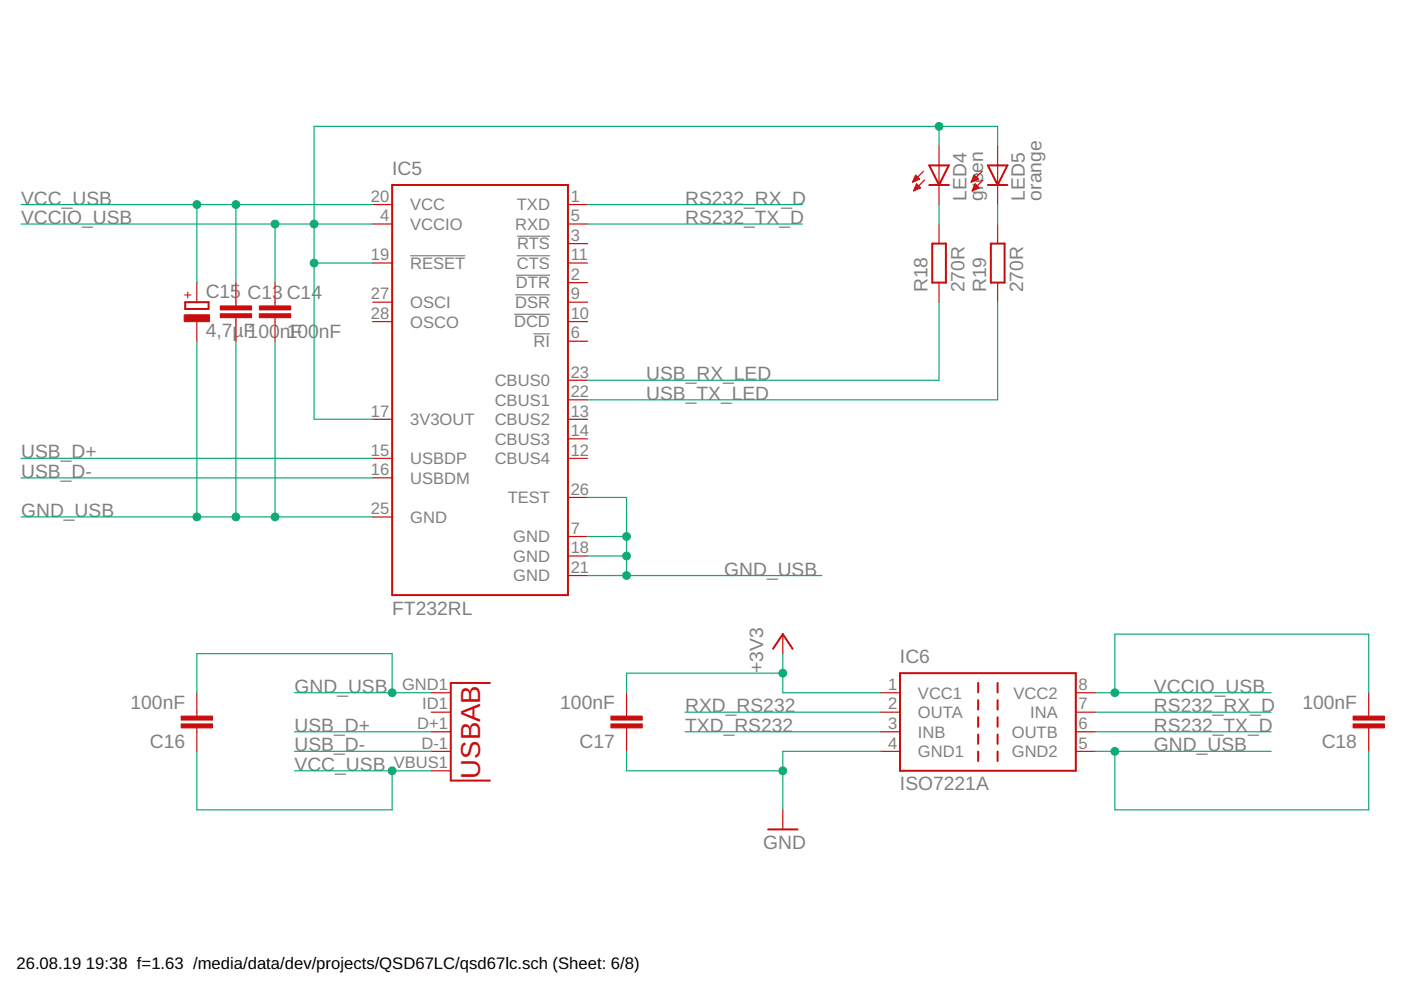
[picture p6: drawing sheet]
<svg xmlns="http://www.w3.org/2000/svg" width="297mm" height="210mm" viewBox="0 0 297 210" stroke-linecap="round" stroke-linejoin="round" font-family="sans-serif">
<path d="M87 54.2h11.7M109.4 58.4h7.2M109.6 54.2h7M109.6 50.1h7M109 66.6h7.6M109.2 62.5h7.4M113.1 70.8h3.5" fill="none" stroke="#808080" stroke-width=".25"/>
<g fill="none" stroke="#c90d0c" stroke-width=".42">
<path d="M83.1 39.2h37.3v87h-37.3zM197 39.2h4.2M197 35.1h4.2l-2.1 4.1zM209.4 39.2h4.2M209.4 35.1h4.2l-2.1 4.1zM197.7 51.6h2.9v8.3h-2.9zM210.1 51.6h2.9v8.3h-2.9zM39.3 64.1h4.9v1.4h-4.9zM163.9 137.6l2.1-3.1 2 3.1M103.9 144.8h-8.3v20.7h8.3M190.8 142.7h37.3v20.7h-37.3zM207.4 144.8v2"/>
<path d="M207.4 148.4v2.1M207.4 152.1v2M207.4 155.7v2M207.4 159.3v2.1M211.5 144.8v2M211.5 148.4v2.1M211.5 152.1v2M211.5 155.7v2M211.5 159.3v2.1M162.9 175.9h6.2"/>
</g>
<g fill="none" stroke="#c90d0c" stroke-width=".25">
<path d="M193.5 38.6h.1M193.6 38.4h.4M193.7 38.2h.8M193.8 37.9h1.1M193.9 37.7h.8M194 37.5h.5M194 39.9h1.1M194.1 39.7h.9M194.1 37.3h.2M194.1 37.1l.9 .9-1.5 .6zM194.1 39.5h.7M194.2 39.2h.4"/>
<path d="M194.3 39l-.6 1.5M194.3 39l.9 .8-1.5 .7M194.3 39h.1M195.8 36.3l-2.3 2.3M196 38.2l-2.3 2.3M199.1 30.9v12.5M205.9 38.6h.1M206 38.4h.5M206.1 38.2h.9M206.2 37.9h1.1M206.3 37.7h.8M206.4 39.9h1.1"/>
<path d="M206.4 37.5h.5M206.5 39.7h.9M206.5 37.3h.2M206.5 37.1l.9 .9-1.5 .6zM206.6 39.5h.6M206.7 39.2h.3M206.8 39h.1M206.8 39l-.7 1.5M206.8 39l.8 .8-1.5 .7M208.2 36.3l-2.3 2.3M208.4 38.2l-2.3 2.3M211.5 30.9v12.5"/>
<path d="M41.7 59.9v4.2M50 59.9v5M58.3 59.9v5M79 43.4h4.1M79 47.5h4.1M79 55.8h4.1M120.4 43.4h4.2M120.4 47.5h4.2M120.4 51.6h4.2M120.4 55.8h4.2M120.4 59.9h4.2M193.8 40.3h.2"/>
<path d="M193.9 40.1h.6M199.1 47.5v4.1M199.1 59.9v4.2M206.2 40.3h.3M206.3 40.1h.7M211.5 47.5v4.1M211.5 59.9v4.2M41.7 68.2v4.1M50 67.4v4.9M58.3 67.4v4.9M79 68.2h4.1M79 64.1h4.1"/>
<path d="M120.4 68.2h4.2M120.4 64.1h4.2M120.4 72.3h4.2M79 88.9h4.1M79 97.2h4.1M120.4 88.9h4.2M120.4 97.2h4.2M120.4 80.6h4.2M120.4 84.8h4.2M120.4 93h4.2M79 101.3h4.1M79 109.6h4.1"/>
<path d="M120.4 113.7h4.2M120.4 117.9h4.2M120.4 105.5h4.2M120.4 122h4.2M166 134.5v4.1M41.7 146.9v4.9M41.7 154.3v5M91.4 155.2h4.2M91.4 159.3h4.2M91.4 146.9h4.2M91.4 151h4.2M132.8 146.9v4.9"/>
<path d="M132.8 154.3v5M186.7 155.2h4.1M186.7 159.3h4.1M186.7 146.9h4.1M186.7 151h4.1M228.1 155.2h4.1M228.1 159.3h4.1M228.1 146.9h4.1M228.1 151h4.1M290.2 146.9v4.9M290.2 154.3v5M91.4 163.4h4.2"/>
<path d="M166 171.7v4.2"/>
</g>
<g fill="#c90d0c" stroke="#c90d0c" stroke-width=".21">
<path d="M46.7 66.5h6.6v.9h-6.6z"/>
<path d="M46.7 64.9h6.6v.8h-6.6z"/>
<path d="M55 66.5h6.6v.9h-6.6z"/>
<path d="M55 64.9h6.6v.8h-6.6z"/>
<path d="M39.1 66.8h5.3v1.4h-5.3z"/>
<path d="M38.4 151.8h6.7v.9h-6.7z"/>
<path d="M38.4 153.5h6.7v.8h-6.7z"/>
<path d="M129.5 151.8h6.7v.9h-6.7z"/>
<path d="M129.5 153.5h6.7v.8h-6.7z"/>
<path d="M286.9 151.8h6.6v.9h-6.6z"/>
<path d="M286.9 153.5h6.6v.8h-6.6z"/>
</g>
<g fill="none" stroke="#0dab76" stroke-width=".25">
<path d="M199.1 26.8v4.1M211.5 30.9v-4.1h-144.9v62.1h12.4M4.5 43.4h74.5M4.5 47.5h74.5M41.7 43.4v16.5M50 43.4v16.5M58.3 47.5v12.4M66.6 55.8h12.4M124.6 43.4h45.5M124.6 47.5h45.5M199.1 43.4v4.1M211.5 43.4v4.1"/>
<path d="M41.7 72.3v37.3M50 72.3v37.3M58.3 72.3v37.3M199.1 64.1v16.5h-74.5M211.5 64.1v20.7h-86.9M4.5 97.2h74.5M4.5 101.3h74.5M4.5 109.6h74.5M124.6 113.7h8.2M124.6 105.5h8.2v16.5M124.6 117.9h8.2M124.6 122h49.6"/>
<path d="M166 138.6v8.3h20.7M41.7 146.9v-8.3h41.4v8.3M41.7 159.3v12.4h41.4v-8.3M62.4 155.2h29M62.4 159.3h29M62.4 146.9h29M132.8 159.3v4.1h33.2M145.3 155.2h41.4M145.3 151h41.4M166 142.7h-33.2v4.2M186.7 159.3h-20.7v12.4M232.2 155.2h37.3"/>
<path d="M232.2 159.3h37.3M232.2 146.9h37.3M232.2 151h37.3M236.4 146.9v-12.4h53.8v12.4M236.4 159.3v12.4h53.8v-12.4M62.4 163.4h29"/>
</g>
<g fill="#0dab76" stroke="#0dab76" stroke-width=".21">
<circle cx="83.1" cy="146.9" r=".83"/>
<circle cx="50" cy="109.6" r=".83"/>
<circle cx="58.3" cy="109.6" r=".83"/>
<circle cx="41.7" cy="109.6" r=".83"/>
<circle cx="132.8" cy="122" r=".83"/>
<circle cx="132.8" cy="117.9" r=".83"/>
<circle cx="132.8" cy="113.7" r=".83"/>
<circle cx="236.4" cy="159.3" r=".83"/>
<circle cx="83.1" cy="163.4" r=".83"/>
<circle cx="50" cy="43.4" r=".83"/>
<circle cx="41.7" cy="43.4" r=".83"/>
<circle cx="66.6" cy="55.8" r=".83"/>
<circle cx="66.6" cy="47.5" r=".83"/>
<circle cx="199.1" cy="26.8" r=".83"/>
<circle cx="58.3" cy="47.5" r=".83"/>
<circle cx="236.4" cy="146.9" r=".83"/>
<circle cx="166" cy="163.4" r=".83"/>
<circle cx="166" cy="142.7" r=".83"/>
</g>
<text font-size="5.8" fill="#c90d0c" x="101.8" y="165.1" transform="rotate(-90 101.8 165.1)">USBAB</text>
<g font-size="4.1" fill="#808080">
<text x="83.2" y="37.2">IC5</text>
<text x="4.5" y="43.4">VCC_USB</text>
<text x="4.5" y="47.5">VCCIO_USB</text>
<text x="145.3" y="47.5">RS232_TX_D</text>
<text x="145.3" y="43.4">RS232_RX_D</text>
<text x="204.9" y="42.5" transform="rotate(-90 204.9 42.5)">LED4</text>
<text x="208.4" y="42.5" transform="rotate(-90 208.4 42.5)">green</text>
<text x="217.3" y="42.5" transform="rotate(-90 217.3 42.5)">LED5</text>
<text x="220.8" y="42.5" transform="rotate(-90 220.8 42.5)">orange</text>
<text x="43.6" y="63.3">C15</text>
<text x="52.5" y="63.4">C13 C14</text>
<text x="196.7" y="62" transform="rotate(-90 196.7 62)">R18</text>
<text x="204.5" y="62" transform="rotate(-90 204.5 62)">270R</text>
<text x="209.1" y="62" transform="rotate(-90 209.1 62)">R19</text>
<text x="216.9" y="62" transform="rotate(-90 216.9 62)">270R</text>
<text x="43.6" y="71.6">4,7µF100</text>
<text x="59.3" y="71.7">n1F00</text>
<text x="67.6" y="71.7">nF</text>
<text x="137" y="80.6">USB_RX_LED</text>
<text x="137" y="84.8">USB_TX_LED</text>
<text x="4.5" y="97.2">USB_D+</text>
<text x="4.5" y="101.3">USB_D-</text>
<text x="4.5" y="109.6">GND_USB</text>
<text x="153.5" y="122">GND_USB</text>
<text x="83.2" y="130.3">FT232RL</text>
<text x="161.8" y="142.7" transform="rotate(-90 161.8 142.7)">+3V3</text>
<text x="190.8" y="140.7">IC6</text>
<text x="62.4" y="146.9">GND_USB</text>
<text x="244.6" y="146.9">VCCIO_USB</text>
<text x="27.7" y="150.4">100nF</text>
<text x="62.4" y="155.1">USB_D+</text>
<text x="118.8" y="150.4">100nF</text>
<text x="145.3" y="151">RXD_RS232</text>
<text x="145.3" y="155.1">TXD_RS232</text>
<text x="244.6" y="155.1">RS232_TX_D</text>
<text x="244.6" y="151">RS232_RX_D</text>
<text x="276.1" y="150.4">100nF</text>
<text x="31.8" y="158.7">C16</text>
<text x="62.4" y="159.3">USB_D-</text>
<text x="122.9" y="158.7">C17</text>
<text x="244.6" y="159.3">GND_USB</text>
<text x="280.2" y="158.7">C18</text>
<text x="62.4" y="163.4">VCC_USB</text>
<text x="190.8" y="167.6">ISO7221A</text>
<text x="161.8" y="180">GND</text>
</g>
<g font-size="3.5" fill="#808080">
<text x="78.7" y="42.8">20</text>
<text x="80.6" y="46.9">4</text>
<text x="87" y="44.6">VCC</text>
<text x="109.6" y="44.6">TXD</text>
<text x="121" y="42.8">1</text>
<text x="121" y="46.9">5</text>
<text x="87" y="48.7">VCCIO</text>
<text x="109.2" y="48.7">RXD</text>
<text x="109.6" y="52.9">RTS</text>
<text x="121" y="51.1">3</text>
<text x="78.7" y="55.2">19</text>
<text x="87" y="57">RESET</text>
<text x="109.6" y="57">CTS</text>
<text x="121" y="55.2">11</text>
<text x="121" y="59.3">2</text>
<text x="78.7" y="63.5">27</text>
<text x="87" y="65.3">OSCI</text>
<text x="109.2" y="65.3">DSR</text>
<text x="109.4" y="61.2">DTR</text>
<text x="121" y="63.5">9</text>
<text x="78.7" y="67.6">28</text>
<text x="87" y="69.4">OSCO</text>
<text x="109" y="69.4">DCD</text>
<text x="121" y="67.6">10</text>
<text x="121" y="71.8">6</text>
<text x="113.1" y="73.6">RI</text>
<text x="104.9" y="81.9">CBUS0</text>
<text x="121" y="80">23</text>
<text x="78.7" y="88.3">17</text>
<text x="104.9" y="86">CBUS1</text>
<text x="121" y="84.2">22</text>
<text x="121" y="88.3">13</text>
<text x="87" y="90.1">3V3OUT</text>
<text x="104.9" y="90.1">CBUS2</text>
<text x="104.9" y="94.3">CBUS3</text>
<text x="121" y="92.5">14</text>
<text x="78.7" y="96.6">15</text>
<text x="78.7" y="100.7">16</text>
<text x="87" y="98.4">USBDP</text>
<text x="104.9" y="98.4">CBUS4</text>
<text x="121" y="96.6">12</text>
<text x="87" y="102.6">USBDM</text>
<text x="107.6" y="106.7">TEST</text>
<text x="121" y="104.9">26</text>
<text x="78.7" y="109">25</text>
<text x="87" y="110.8">GND</text>
<text x="121" y="113.2">7</text>
<text x="108.8" y="115">GND</text>
<text x="108.8" y="119.1">GND</text>
<text x="121" y="117.3">18</text>
<text x="108.8" y="123.3">GND</text>
<text x="121" y="121.4">21</text>
<text x="85.2" y="146.3">GND1</text>
<text x="188.3" y="146.3">1</text>
<text x="194.6" y="148.1">VCC1</text>
<text x="214.9" y="148.1">VCC2</text>
<text x="228.7" y="146.3">8</text>
<text x="88.5" y="154.6">D+1</text>
<text x="89.5" y="150.4">ID1</text>
<text x="188.3" y="154.6">3</text>
<text x="188.3" y="150.4">2</text>
<text x="194.6" y="152.3">OUTA</text>
<text x="218.4" y="152.2">INA</text>
<text x="228.7" y="150.4">7</text>
<text x="228.7" y="154.6">6</text>
<text x="89.3" y="158.7">D-1</text>
<text x="188.3" y="158.7">4</text>
<text x="194.6" y="160.5">GND1</text>
<text x="194.6" y="156.4">INB</text>
<text x="214.5" y="160.5">GND2</text>
<text x="214.5" y="156.4">OUTB</text>
<text x="228.7" y="158.7">5</text>
<text x="83.5" y="162.9">VBUS1</text>
</g>
<g font-size="3.5">
<text x="3.5" y="205.4">26.08.19</text>
<text x="18.2" y="205.4">19:38 f=1.63 /media/data/dev/projects/QSD67LC/qsd67lc.sch (Sheet: 6/8)</text>
</g>
<text font-size="2.9" fill="#c90d0c" x="40.8" y="63.4" transform="rotate(-90 40.8 63.4)">+</text>
</svg>
